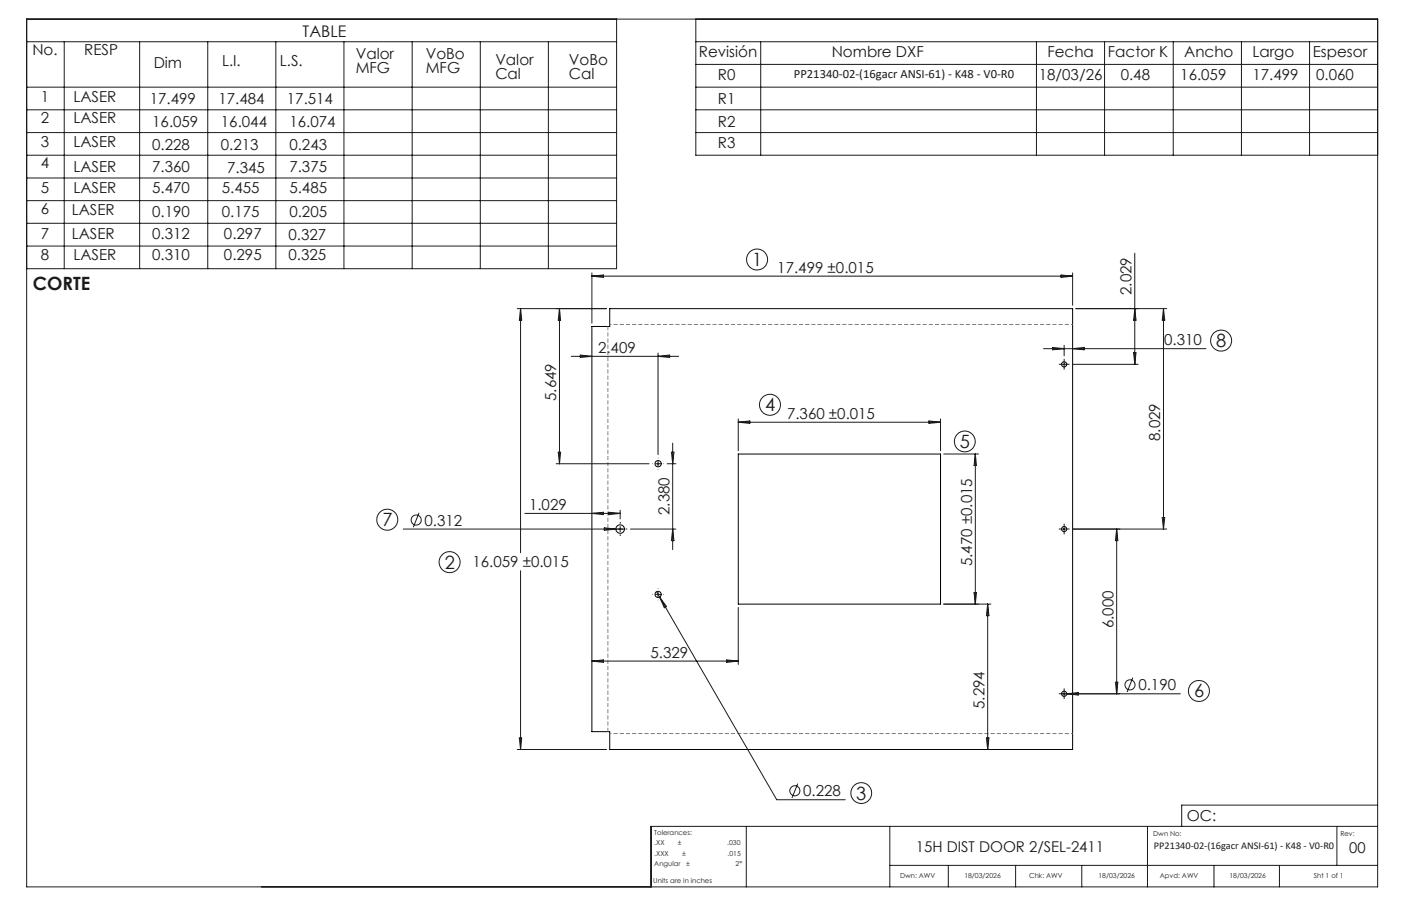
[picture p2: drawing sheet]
<svg xmlns="http://www.w3.org/2000/svg" width="432mm" height="279mm" viewBox="0 0 432 279" stroke-linecap="round" stroke-linejoin="round" font-family="sans-serif">
<g fill="none" stroke="#000" stroke-width=".31">
<path d="M182.4 100.7h5.5v-5.5h142.7v135.9h-142.7v-5.5h-5.5zM227.5 140h62.4v46.3h-62.4z"/>
<circle cx="328" cy="112.4" r=".79"/>
<circle cx="202.8" cy="143" r=".98"/>
<circle cx="191.2" cy="163.1" r="1.32"/>
<circle cx="328" cy="163.2" r=".79"/>
<circle cx="202.8" cy="183.3" r=".97"/>
<circle cx="328" cy="214" r=".79"/>
</g>
<g fill="none" stroke="#191924" stroke-width=".31">
<path d="M8.2 5.9h416.4v267.6h-416.4zM8.2 12.9h181.8M19.8 12.9v70M43 12.9v70M64 12.9v70M85 12.9v70M106 12.9v70M127 12.9v70M148 12.9v70M169 12.9v70M190 5.9v77h-181.8M214.5 12.9h210.1"/>
<path d="M214.5 5.9v42h210.1M214.5 19.9h210.1M234.5 12.9v35M319.4 12.9v35M340.4 12.9v35M361.6 12.9v35M382.6 12.9v35M403.6 12.9v35M8.2 26.9h181.8M8.2 33.9h181.8M214.5 26.9h210.1M214.5 33.9h210.1"/>
<path d="M8.2 40.9h181.8M8.2 47.9h181.8M8.2 54.9h181.8M214.5 40.9h210.1M8.2 61.9h181.8M8.2 68.9h181.8M8.2 75.9h181.8M349.7 78.1v34.3M159.4 95.2h27.5M160.4 95.2v75.3M160.4 95.2l.4 3.5h-.7zM172.4 95.2l.4 3.5h-.8z"/>
<path d="M172.4 95.2v47.8M182.4 85.2l3.6-.4v.7zM182.4 84.2v15.5M182.4 85.2h148.2M327 84.8l3.6 .4-3.6 .3zM330.6 84.2v10M331.6 95.2h28M349.7 95.2l.4 3.5h-.7zM358.6 95.2l.4 3.5h-.8zM358.6 95.2v68M176.1 109.9h33.1M178.9 109.5l3.5 .4-3.5 .3z"/>
<path d="M202.8 108.9v31.3M202.8 109.9l3.6-.4v.7zM321.6 107.5h50.1M324.4 107.1l3.6 .4-3.6 .4zM327.1 112.4h1.7M328 106.5v3.2M328 111.5v1.7M330.6 107.5l3.6-.4v.8zM330.6 112.4h20.2M349.4 108.8h.7l-.4 3.6zM172 139.5h.8l-.4 3.5zM206.9 139.5h.8l-.4 3.5z"/>
<path d="M207.3 136.7v32.8M227.5 129.2v9.8M227.5 130.2h62.4M227.5 130.2l3.6-.4v.8zM286.3 129.8l3.6 .4-3.6 .4zM289.9 129.2v9.8M129.2 158.2l-1.8 4.4M161.7 158.3h29.4M171.4 143h28.6M182.4 158.3l3.6-.3v.7zM187.6 158l3.5 .3-3.5 .4zM191.1 157.3v2.7"/>
<path d="M202 143h1.7M202.8 142.2v1.6M205.6 143h2.7M290.9 140h10.7M300.6 140v46.3M300.6 140l.4 3.5h-.8zM358.2 159.6h.8l-.4 3.6zM124.3 163.2h68.2M160.4 176v55.1M186.3 162.8l3.5 .4-3.5 .3zM191.1 162.3v1.7M194.3 163.2h14"/>
<path d="M207.3 163.2l.4 3.5h-.8zM327.1 163.2h1.7M328 162.3v1.7M330.6 163.2h29M344.2 163.2l.3 3.5h-.7zM344.2 163.2v50.8M202 183.3h1.7M202.4 182.5l.9 1.6M202.8 182.5v1.6M203.3 184.1l36.1 62.5h21.1M203.3 184.1l2.1 2.9-.6 .4zM227.5 187.3v17.6"/>
<path d="M290.9 186.3h14.5M300.2 182.8h.8l-.4 3.5zM304.4 186.3v44.8M304.4 186.3l.4 3.6h-.8zM182.4 203.9l3.6-.4v.8zM182.4 203.9h45.1M224 203.5l3.5 .4-3.5 .4zM327.1 214h36.7M328 213.1v1.7M328.8 214l3.5-.4v.7zM343.8 210.4h.7l-.3 3.6zM349.1 209l-1.7 4.4"/>
<path d="M159.4 231.1h27.5M160.1 227.6h.7l-.4 3.5zM304 227.6h.8l-.4 3.5zM230 254.8v18.7M245.9 241.7l-1.8 4.4M274.2 254.8v18.7M353.7 254.8v18.7M412 254.8v12.1M424.6 254.8h-223.9v18.7M424.6 248.3h-60.4v6.5M274.2 266.9h150.4M292.3 266.9v6.6"/>
<path d="M313 266.9v6.6M333.4 266.9v6.6M374.2 266.9v6.6M394.3 266.9v6.6"/>
<circle cx="233.3" cy="80" r="3.2"/>
<circle cx="376.4" cy="105" r="3.2"/>
<circle cx="237.3" cy="124.8" r="3.2"/>
<circle cx="297.4" cy="136.1" r="3.2"/>
<circle cx="119.4" cy="160.3" r="3.2"/>
<circle cx="128.3" cy="160.4" r="1.56"/>
<circle cx="138.6" cy="173.3" r="3.2"/>
<circle cx="348.3" cy="211.2" r="1.55"/>
<circle cx="369.5" cy="213.1" r="3.2"/>
<circle cx="245" cy="243.9" r="1.55"/>
<circle cx="265.4" cy="244.6" r="3.2"/>
</g>
<g fill="none" stroke="#191924" stroke-width=".31" stroke-dasharray="15.2 1.3 1.3 1.3" stroke-linecap="butt">
<path d="M327.1 112.3h-.8M328 111.5v-.8M328 113.2v.8M328.8 112.3h.8M201.2 143h-.2M202.8 141.3v-.1M202.8 144.7v.1M204.5 143h.1M189.5 163.1h-.5M191.2 161.5v-.5M191.2 164.8v.5M192.8 163.1h.5"/>
<path d="M327.1 163.1h-.8M328 162.3v-.8M328 164v.8M328.8 163.1h.8M201.2 183.3h-.2M202.8 181.6v-.1M202.8 185v.1M204.5 183.3h.1M327.1 213.9h-.8M328 213.1v-.8M328 214.8v.8M328.8 213.9h.8"/>
</g>
<path d="M330.6 100.1h-142.7M187.9 226.2h142.7" fill="none" stroke="#808080" stroke-width=".31" stroke-dasharray="1.3 .6" stroke-dashoffset=".7" stroke-linecap="butt"/>
<path d="M187.4 100.7v124.9" fill="none" stroke="#808080" stroke-width=".31" stroke-dasharray="1.3 .6" stroke-dashoffset=".1" stroke-linecap="butt"/>
<g font-size="5.6" fill="#191924">
<text x="231.9" y="82">1</text>
<text x="10.1" y="89.4">CORTE</text>
<text x="374.8" y="107">8</text>
<text x="235.8" y="126.8">4</text>
<text x="295.8" y="138.1">5</text>
<text x="117.9" y="162.3">7</text>
<text x="137.1" y="175.3">2</text>
<text x="368" y="215.1">6</text>
<text x="263.9" y="246.6">3</text>
</g>
<text font-size="4.9" fill="#191924" x="93.3" y="11.4">TABLE</text>
<g font-size="4.7" fill="#191924">
<text x="10" y="17">No.</text>
<text x="26" y="17">RESP</text>
<text x="215.4" y="17.6">Revisión</text>
<text x="256.3" y="17.6">Nombre DXF</text>
<text x="322.8" y="17.5">Fecha</text>
<text x="341.5" y="17.5">Factor K</text>
<text x="365" y="17.5">Ancho</text>
<text x="386" y="17.5">Largo</text>
<text x="404.6" y="17.5">Espesor</text>
<text x="47.4" y="20.9">Dim</text>
<text x="68.4" y="20.4">L.I.</text>
<text x="86.3" y="20.4">L.S.</text>
<text x="109.6" y="18.1">Valor</text>
<text x="109.6" y="22.6">MFG</text>
<text x="131.2" y="18.1">VoBo</text>
<text x="131.2" y="22.6">MFG</text>
<text x="152.7" y="20">Valor</text>
<text x="175.3" y="20">VoBo</text>
<text x="152.7" y="24.5">Cal</text>
<text x="175.3" y="24.5">Cal</text>
<text x="221.3" y="24.6">R0</text>
<text x="320.2" y="24.7">18/03/26</text>
<text x="345.4" y="24.7">0.48</text>
<text x="363.8" y="24.7">16.059</text>
<text x="386" y="24.7">17.499</text>
<text x="405.7" y="24.7">0.060</text>
<text x="12.6" y="31.3">1</text>
<text x="22.6" y="31.3">LASER</text>
<text x="46.1" y="32">17.499</text>
<text x="67.3" y="32">17.484</text>
<text x="88.4" y="32">17.514</text>
<text x="221.3" y="32.1">R1</text>
<text x="12.6" y="38">2</text>
<text x="22.6" y="38">LASER</text>
<text x="46.9" y="39.2">16.059</text>
<text x="68.1" y="39.2">16.044</text>
<text x="89.2" y="39.2">16.074</text>
<text x="221.3" y="39.1">R2</text>
<text x="12.6" y="45.4">3</text>
<text x="22.6" y="45.4">LASER</text>
<text x="46.9" y="46.1">0.228</text>
<text x="68.1" y="46.1">0.213</text>
<text x="89.2" y="46.1">0.243</text>
<text x="221.3" y="45.8">R3</text>
<text x="12.6" y="51.9">4</text>
<text x="22.6" y="53.2">LASER</text>
<text x="46.9" y="53.2">7.360</text>
<text x="70" y="53.4">7.345</text>
<text x="89.2" y="53.2">7.375</text>
<text x="12.6" y="59.5">5</text>
<text x="22.6" y="59.5">LASER</text>
<text x="46.9" y="59.5">5.470</text>
<text x="68.4" y="59.4">5.455</text>
<text x="89.2" y="59.4">5.485</text>
<text x="12.6" y="66.1">6</text>
<text x="22.1" y="66.3">LASER</text>
<text x="46.9" y="67">0.190</text>
<text x="68.4" y="67">0.175</text>
<text x="89.2" y="67">0.205</text>
<text x="12.6" y="73.6">7</text>
<text x="22.1" y="73.6">LASER</text>
<text x="46.9" y="73.6">0.312</text>
<text x="69" y="73.6">0.297</text>
<text x="88.9" y="73.9">0.327</text>
<text x="12.6" y="80.3">8</text>
<text x="22.6" y="80.3">LASER</text>
<text x="46.9" y="80.3">0.310</text>
<text x="69" y="80.3">0.295</text>
<text x="88.9" y="80.3">0.325</text>
<text x="239.6" y="84.1">17.499 ±0.015</text>
<text x="348.8" y="91" transform="rotate(-90 348.8 91)">2.029</text>
<text x="358.8" y="106.5">0.310</text>
<text x="184.3" y="108.8">2.409</text>
<text x="171.4" y="123.7" transform="rotate(-90 171.4 123.7)">5.649</text>
<text x="242.6" y="129.2">7.360 ±0.015</text>
<text x="357.6" y="136" transform="rotate(-90 357.6 136)">8.029</text>
<text x="163.1" y="157.3">1.029</text>
<text x="206.3" y="158.8" transform="rotate(-90 206.3 158.8)">2.380</text>
<text x="130.9" y="162.1">0.312</text>
<text x="145.6" y="175">16.059 ±0.015</text>
<text x="299.6" y="174.6" transform="rotate(-90 299.6 174.6)">5.470 ±0.015</text>
<text x="343.2" y="193.8" transform="rotate(-90 343.2 193.8)">6.000</text>
<text x="200.5" y="202.9">5.329</text>
<text x="350.9" y="212.9">0.190</text>
<text x="303.4" y="218.7" transform="rotate(-90 303.4 218.7)">5.294</text>
<text x="247.6" y="245.6">0.228</text>
<text x="365.8" y="253.1">OC:</text>
</g>
<g font-size="4.6" fill="#191924">
<text x="282.3" y="262.7">15H DIST DOOR 2/SEL-2411</text>
<text x="415.9" y="263">00</text>
</g>
<text font-size="3.9" fill="#191924" x="244.7" y="24">PP21340-02-(16gacr ANSI-61) - K48 - V0-R0</text>
<text font-size="3.2" fill="#191924" x="355.7" y="261.8">PP21340-02-(16gacr ANSI-61) - K48 - V0-R0</text>
<g font-size="2.1" fill="#191924">
<text x="201.7" y="257.6">Tolerances:</text>
<text x="355.4" y="257.8">Dwn No:</text>
<text x="413.1" y="257.8">Rev:</text>
<text x="201.7" y="260.7">.XX</text>
<text x="201.7" y="263.9">.XXX</text>
<text x="208.9" y="260.7">±</text>
<text x="210.2" y="263.9">±</text>
<text x="224.1" y="260.7">.030</text>
<text x="224.3" y="263.9">.015</text>
<text x="201.7" y="267">Angular</text>
<text x="211.5" y="267">±</text>
<text x="226.7" y="267">2°</text>
<text x="201.3" y="272.3">Units are in inches</text>
<text x="277.4" y="270.7">Dwn: AWV</text>
<text x="297.2" y="270.7">18/03/2026</text>
<text x="317.2" y="270.7">Chk: AWV</text>
<text x="338.6" y="270.7">18/03/2026</text>
<text x="357.5" y="270.7">Apvd: AWV</text>
<text x="378.9" y="270.7">18/03/2026</text>
<text x="404.9" y="270.7">Sht 1 of 1</text>
</g>
</svg>
